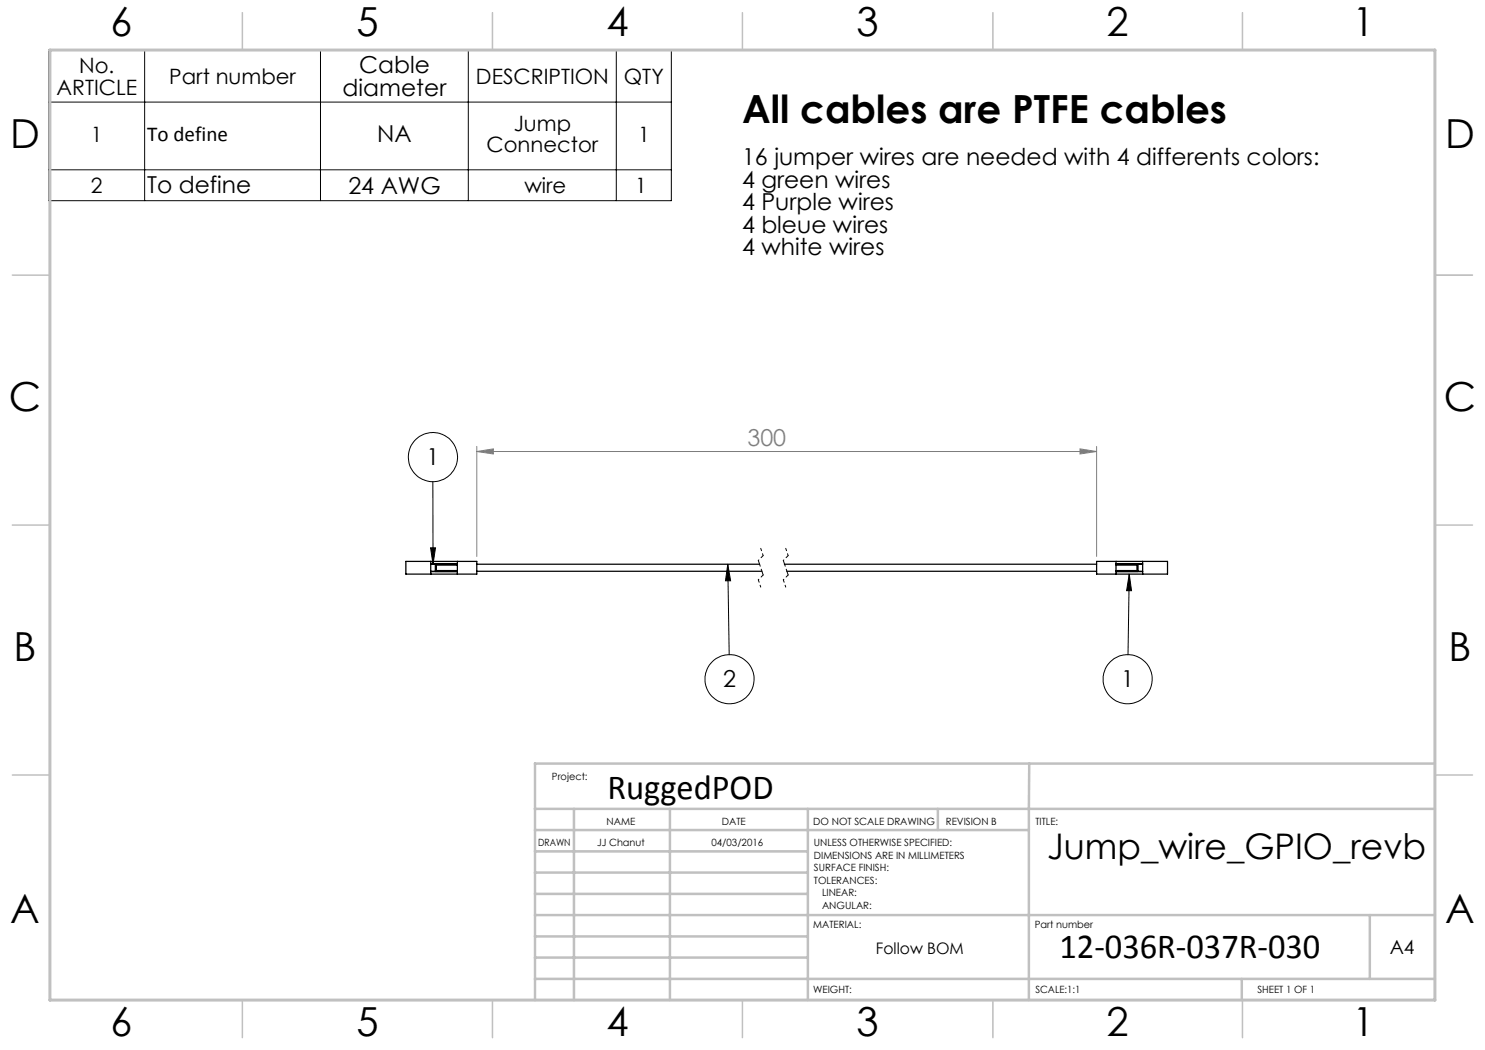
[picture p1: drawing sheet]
<svg xmlns="http://www.w3.org/2000/svg" width="297mm" height="210mm" viewBox="0 0 297 210" stroke-linecap="round" stroke-linejoin="round" font-family="sans-serif">
<g fill="none" stroke="#000" stroke-width=".2">
<path d="M9.8 10h124.5v30.1h-124.5zM28.9 10v30.1M64.1 10v30.1M93.7 10v30.1M123.3 10v30.1M9.8 34h124.5M9.8 20.4h124.5M86.6 96.3v16.5M86.1 109.6h1l-.5 3.2zM145.6 112.8l.2 18.1M145.6 112.8l.5 3.4h-1zM225.8 114.8l-.2 16.1"/>
<path d="M225.8 114.8l.5 3.3h-1z"/>
<circle cx="86.6" cy="91.4" r="4.9"/>
<circle cx="145.9" cy="135.8" r="4.9"/>
<circle cx="225.5" cy="135.8" r="4.9"/>
</g>
<path d="M95.4 90.3l3.3-.5v1zM95.4 89.3v22M95.4 90.3h123.9M216 89.8l3.3 .5-3.3 .5zM219.3 89.3v22" fill="none" stroke="#808080" stroke-width=".2"/>
<path d="M151.7 116l.4 1.4M152.1 109.7l.5 1.4M156.7 116l.4 1.4M157.1 109.7l.5 1.4" fill="none" stroke="#000" stroke-width=".2" stroke-dasharray="1.3 .6" stroke-dashoffset=".8"/>
<path d="M152.6 111.1l-.9 1M152.6 115l-.9 1M157.6 111.1l-.9 1M157.6 115l-.9 1" fill="none" stroke="#000" stroke-width=".2" stroke-dasharray="1.3 .6" stroke-dashoffset=".7"/>
<path d="M151.7 112.1l.9 2.9M156.7 112.1l.9 2.9" fill="none" stroke="#000" stroke-width=".2" stroke-dasharray="1.3 .6" stroke-dashoffset=".1"/>
<path d="M287 55h7.5M287 144.8v55.2h-187.2" fill="none" stroke="#c0c0c0" stroke-width=".2"/>
<g fill="none" stroke="#c0c0c0" stroke-width=".5">
<path d="M205.8 152.7v47.3M287 152.7h-180v47.3M107 161.8h180M107 178.8h54.6M107 174.5h54.6M107 170.3h54.6M107 166h98.8M114.8 161.8v38.2M134 161.8v38.2M161.6 161.8v38.2M187.6 161.8v4.2M107 195.8h180"/>
<path d="M107 191.5h54.6M107 187.3h54.6M107 183h180M248.4 195.8v4.2M274 183v12.8"/>
</g>
<g fill="none" stroke="#c0c0c0" stroke-width=".3">
<path d="M48.5 2.5v7.5M98.5 2.5v7.5M148.5 2.5v7.5M198.6 2.5v7.5M248.5 2.5v7.5M2.5 55h7.5M287 55h7.5M2.5 105h7.5M287 105h7.5M2.5 155h7.5M287 155h7.5M48.5 200v7.5"/>
<path d="M98.5 200v7.5M148.5 200v7.5M198.6 200v7.5M248.5 200v7.5"/>
</g>
<path d="M10 10h277v190h-277z" fill="none" stroke="#c0c0c0" stroke-width=".6"/>
<path d="M86.1 109.6h1l-.5 3.2zM225.8 114.8l.5 3.3h-1zM145.6 112.8l.5 3.4h-1z" fill="#000"/>
<path d="M95.4 90.3l3.3-.5v1zM216 89.8l3.3 .5-3.3 .5z" fill="#808080"/>
<g fill="none" stroke="#000" stroke-width=".25">
<path d="M81.2 112.3h14.2v2.5h-14.2zM86.1 114.3h1M86.1 112.8h1M86.1 112.8h5.4M86.1 114.3h5.4M86.1 112.3v2.5M87.3 113h4.2v1.1h-4.2zM91.5 112.3v.5h-4.4v1.5h4.4v.5M95.4 114.3h57M95.4 112.8h56.5M156.9 112.8h62.4M157.4 114.3h61.9"/>
<path d="M219.3 112.3h14.2v2.5h-14.2zM223.2 112.3v.5h4.4v1.5h-4.4v.5M223.2 113h4.2v1.1h-4.2zM223.2 112.8h5.3M223.2 114.3h5.3M227.6 114.3h.9M227.6 112.8h.9M228.5 112.3v2.5"/>
</g>
<g font-size="8">
<text x="22.1" y="7.1">6</text>
<text x="71.3" y="7.2">5</text>
<text x="121.3" y="7.2">4</text>
<text x="171.3" y="7.2">3</text>
<text x="221.3" y="7.2">2</text>
<text x="270.5" y="7.2">1</text>
<text x="2" y="29.7">D</text>
<text x="289" y="29.7">D</text>
<text x="1.8" y="82.1">C</text>
<text x="288.8" y="82.1">C</text>
<text x="2.7" y="132.1">B</text>
<text x="289.7" y="132.1">B</text>
<text x="2" y="184.7">A</text>
<text x="289" y="184.7">A</text>
<text x="22.1" y="207.1">6</text>
<text x="71.3" y="207.2">5</text>
<text x="121.3" y="207.2">4</text>
<text x="171.3" y="207.2">3</text>
<text x="221.3" y="207.2">2</text>
<text x="270.5" y="207.2">1</text>
</g>
<text font-size="7.8" x="148.4" y="24.7">All cables are PTFE cables</text>
<g font-size="7.1">
<text x="121.5" y="159.8">RuggedPOD</text>
<text x="209.4" y="171.7">Jump_wire_GPIO_revb</text>
<text x="211.9" y="191.6">12-036R-037R-030</text>
</g>
<g font-size="4.7">
<text x="71.8" y="14.6">Cable</text>
<text x="68.5" y="19.1">diameter</text>
<text x="75.5" y="28.4">NA</text>
<text x="148.4" y="33">16 jumper wires are needed with 4 differents colors:</text>
<text x="29.4" y="38.7">To define</text>
<text x="69.7" y="38.7">24 AWG</text>
<text x="148.4" y="37.5">4 green wires</text>
<text x="148.4" y="42">4 Purple wires</text>
<text x="148.4" y="46.6">4 bleue wires</text>
<text x="148.4" y="51.1">4 white wires</text>
<text x="85.3" y="93.1">1</text>
<text x="144.6" y="137.5">2</text>
<text x="224.3" y="137.5">1</text>
</g>
<text font-size="4.7" fill="#808080" x="149.5" y="89.3">300</text>
<g font-size="4.2">
<text x="15.8" y="14.7">No.</text>
<text x="33.9" y="16.8">Part number</text>
<text x="95.2" y="16.8">DESCRIPTION</text>
<text x="124.8" y="16.8">QTY</text>
<text x="11.3" y="18.9">ARTICLE</text>
<text x="18.2" y="28.4">1</text>
<text x="29.4" y="28.2">To define</text>
<text x="102.8" y="26.2">Jump</text>
<text x="127.6" y="28.4">1</text>
<text x="97.3" y="30.5">Connector</text>
<text x="18.2" y="38.6">2</text>
<text x="104.9" y="38.6">wire</text>
<text x="127" y="38.6">1</text>
</g>
<text font-size="3.9" x="277.9" y="190.9">A4</text>
<text font-size="3.2" x="175.2" y="190.9">Follow BOM</text>
<g font-size="2">
<text x="110.4" y="156">Project:</text>
<text x="121.3" y="165">NAME</text>
<text x="144.4" y="165">DATE</text>
<text x="162.6" y="164.9">DO NOT SCALE DRAWING</text>
<text x="189.2" y="164.9">REVISION B</text>
<text x="207.1" y="164.9">TITLE:</text>
<text x="107.6" y="169.1">DRAWN</text>
<text x="119.4" y="169.1">JJ Chanut</text>
<text x="142.3" y="169.1">04/03/2016</text>
<text x="162.8" y="169.2">UNLESS OTHERWISE SPECIFIED:</text>
<text x="162.8" y="171.7">DIMENSIONS ARE IN MILLIMETERS</text>
<text x="162.8" y="174.2">SURFACE FINISH:</text>
<text x="162.8" y="176.7">TOLERANCES:</text>
<text x="164.4" y="179.2">LINEAR:</text>
<text x="162.6" y="185.5">MATERIAL:</text>
<text x="164.4" y="181.7">ANGULAR:</text>
<text x="207" y="185.5">Part number</text>
<text x="162.6" y="198.5">WEIGHT:</text>
<text x="207.1" y="198.6">SCALE:1:1</text>
<text x="251.5" y="198.6">SHEET 1 OF 1</text>
</g>
</svg>
